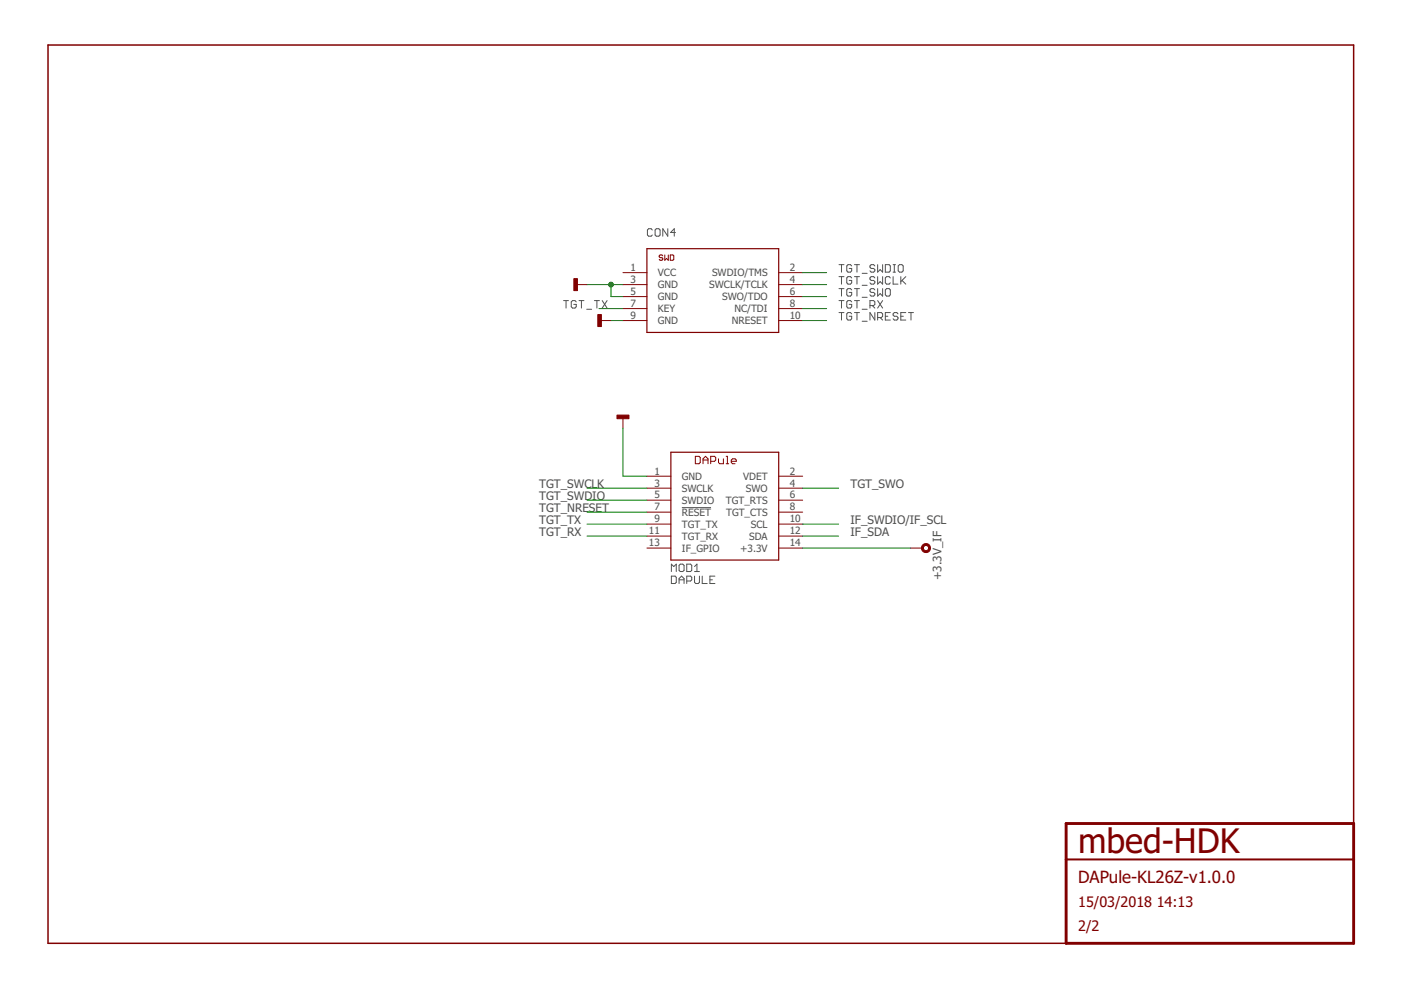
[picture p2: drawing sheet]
<svg xmlns="http://www.w3.org/2000/svg" width="297mm" height="210mm" viewBox="0 0 297 210" stroke-linecap="round" stroke-linejoin="round" font-family="sans-serif">
<g fill="none" stroke="#505050" stroke-width=".21">
<path d="M138.3 48.8l-.3-.3h-.5l-.2 .3v1l.2 .3h.5l.3-.3M139.1 48.5h.6l.3 .3v1l-.3 .3h-.6l-.2-.3v-1zM141.6 48.5v1.6l-1.1-1.6v1.6M143.2 49.3h-1l.8-.8v1.6M177.9 58.7h1M177.9 56.1h1M178.4 56.1v1.6M178.4 58.7v1.5M180.6 58.9l-.3-.2h-.5l-.3 .2v1.1l.3 .2h.5l.3-.2v-.5h-.6M180.6 56.4l-.3-.3h-.5l-.3 .3v1l.3 .3h.5l.3-.3v-.5h-.6M181.2 58.7h1M181.2 56.1h1"/>
<path d="M181.7 56.1v1.6M181.7 58.7v1.5M182.8 58h1.1M185.5 58.9l-.3-.2h-.5l-.3 .2v.3l.3 .3h.5l.3 .2v.3l-.3 .2h-.5l-.3-.2M185.5 56.4l-.3-.3h-.5l-.3 .3v.2l.3 .3h.5l.3 .3v.2l-.3 .3h-.5l-.3-.3M186.1 56.1v1.6l.5-.5 .5 .5v-1.6M186.1 58.7v1.5l.5-.5 .5 .5v-1.5M187.7 56.1h.8l.3 .3v1l-.3 .3h-.8zM188.8 58.9l-.3-.2h-.5l-.3 .2v1.1l.3 .2h.5l.3-.2M189.4 58.7v1.5h1M189.4 56.1h.5M189.4 57.7h.5"/>
<path d="M189.6 56.1v1.6M190.7 56.1h.5l.3 .3v1l-.3 .3h-.5l-.3-.3v-1zM191 58.7v1.5M191.2 59.5l.8 .7M192 58.7l-1 1M119.5 63.7h1M120 63.7v1.6M122.2 64l-.3-.3h-.5l-.3 .3v1l.3 .3h.5l.3-.3v-.5h-.6M122.8 63.7h1M123.3 63.7v1.6M124.4 65.6h1M126 63.7h1.1"/>
<path d="M126.6 63.7v1.6M127.7 63.7l1 1.6M128.7 63.7l-1 1.6M177.9 66.3h1M177.9 63.7h1M177.9 61.2h1M178.4 61.2v1.6M178.4 63.7v1.6M178.4 66.3v1.6M180.6 61.5l-.3-.3h-.5l-.3 .3v1l.3 .3h.5l.3-.3v-.5h-.6M180.6 64l-.3-.3h-.5l-.3 .3v1l.3 .3h.5l.3-.3v-.5h-.6M180.6 66.5l-.3-.2h-.5l-.3 .2v1.1l.3 .3h.5l.3-.3v-.5h-.6"/>
<path d="M181.2 66.3h1M181.2 63.7h1M181.2 61.2h1M181.7 61.2v1.6M181.7 63.7v1.6M181.7 66.3v1.6M182.8 60.5h1.1M182.8 68.1h1.1M182.8 65.6h1.1M182.8 63h1.1M184.4 64.8h.8l.3-.3v-.5l-.3-.3h-.8v1.6M185 64.8l.5 .5"/>
<path d="M185.5 61.5l-.3-.3h-.5l-.3 .3v.2l.3 .3h.5l.3 .3v.2l-.3 .3h-.5l-.3-.3M185.5 66.3v1.6l-1.1-1.6v1.6M186.1 61.2v1.6l.5-.5 .5 .5v-1.6M186.1 67.3h.8l.2-.2v-.6l-.2-.2h-.8v1.6M186.1 63.7l1 1.6M186.6 67.3l.5 .6M187.1 63.7l-1 1.6M187.7 67.1h.5M188 61.2h.5l.3 .3v1l-.3 .3h-.5l-.3-.3v-1zM188.8 66.3h-1.1v1.6h1.1M190.4 66.5l-.3-.2h-.5l-.2 .2v.3l.2 .3h.5l.3 .2v.3l-.3 .3h-.5l-.2-.3M191 67.1h.5"/>
<path d="M192 66.3h-1v1.6h1M192.6 66.3h1.1M193.1 66.3v1.6M144.2 119.6h.6l.2 .3v1l-.2 .3h-.6l-.2-.3v-1zM144.6 107.6h6.1M145.6 119.6h.8l.3 .3v1l-.3 .3h-.8zM142.3 121.2v-1.6l.6 .5 .5-.5v1.6M142.3 122.2h.8l.3 .2v1.1l-.3 .2h-.8zM144 123.7v-1l.5-.5 .5 .5v1M144 122.9h1M145.6 123.2h.8l.3-.3v-.5l-.3-.2h-.8v1.5M147.3 122.2v1.3l.2 .2h.5l.3-.2v-1.3"/>
<path d="M147.3 121.2h1M147.3 120.1l.5-.5v1.6M148.9 122.2v1.5h1M150.5 122.9h.5M151.6 122.2h-1.1v1.5h1.1"/>
</g>
<path d="M287 174.6v-165.1h-276.8v190.5h215.8" fill="none" stroke="#800000" stroke-width=".32"/>
<path d="M226 174.6h61v25.4h-61z" fill="none" stroke="#800000" stroke-width=".61"/>
<path d="M226 182.2h61" fill="none" stroke="#800000" stroke-width=".42"/>
<g fill="#800000" stroke="#800000" stroke-width=".21">
<path d="M130.8 88h2.5v.8h-2.5z"/>
<path d="M126.7 66.7h.8v2.5h-.8z"/>
<path d="M121.7 59.1h.7v2.5h-.7z"/>
</g>
<g fill="none" stroke="#800000" stroke-width=".21">
<path d="M132.1 57.8h5.1M140.5 54.3l-.2-.2h-.3l-.2 .3 .2 .2h.3l.2 .4-.2 .2h-.3l-.2-.2M140.9 54.1v1.1l.4-.4 .4 .4v-1.1M142.1 54.1h.6l.2 .2v.7l-.2 .2h-.6zM165.1 57.8h5.1M121.9 60.3h2.6M127 68h2.5M132.1 60.3h5.1M132.1 62.9h5.1M132.1 65.4h5.1M132.1 68h5.1M165.1 60.3h5.1"/>
<path d="M165.1 62.9h5.1M165.1 65.4h5.1M165.1 68h5.1M132.1 88.3v2.5M147.4 96.8h.8l.3 .2v1.1l-.3 .2h-.8zM149.1 98.3v-1l.5-.5 .5 .5v1M149.1 97.5h1M150.7 97.8h.8l.2-.3v-.5l-.2-.2h-.8v1.5M152.3 97.3v.8l.3 .2h.8v-1M154 98.3h.5M154 96.8h.2v1.5M155 97.8h1.1v-.3l-.2-.2h-.6l-.3 .2v.6l.3 .2h.6"/>
<path d="M137.2 101h5M137.2 103.5h5M137.2 106h5M137.2 108.6h5M137.2 111.1h5M137.2 113.7h5M137.2 116.2h5M165.1 101h5.1M165.1 103.5h5.1M165.1 106h5.1M165.1 108.6h5.1M165.1 111.1h5.1"/>
<path d="M165.1 113.7h5.1M165.1 116.2h5.1M193 116.2h2.6"/>
</g>
<path d="M137.2 52.7h27.9v17.8h-27.9zM142.2 95.9h22.9v22.8h-22.9z" fill="none" stroke="#800000" stroke-width=".25"/>
<path d="M195.6 115.6a.96 .96 0 0 1 1.5 0 .96 .96 0 0 1-.5 1.5 .96 .96 0 0 1-1.2-.9h.4a.56 .56 0 0 1 .8-.5 .56 .56 0 0 1 .1 1 .56 .56 0 0 1-.9-.3v-.2h-.4z" fill-rule="evenodd" fill="#800000" stroke="#800000" stroke-width=".21"/>
<g fill="none" stroke="#008000" stroke-width=".21">
<path d="M170.2 57.8h5.1M124.5 60.3h7.6M127 65.4h5.1M129.5 68h2.6M129.5 60.3v2.6h2.6M170.2 60.3h5.1M170.2 68h5.1M170.2 65.4h5.1M170.2 62.9h5.1M132.1 90.8v10.2h5.1M124.5 103.5h12.7M124.5 106h12.7"/>
<path d="M124.5 108.6h12.7M124.5 111.1h12.7M124.5 113.7h12.7M170.2 103.5h7.6M170.2 111.1h7.6M170.2 113.7h7.6M170.2 116.2h22.8"/>
</g>
<circle cx="129.5" cy="60.3" r=".51" fill="#008000" stroke="#008000" stroke-width=".21"/>
<text font-size="7.2" fill="#800000" x="228.6" y="181">mbed-HDK</text>
<text font-size="3.6" fill="#800000" x="228.6" y="187.3">DAPule-KL26Z-v1.0.0</text>
<g font-size="3.1" fill="#800000">
<text x="228.6" y="192.4">15/03/2018</text>
<text x="228.6" y="197.5">2/2</text>
<text x="245.2" y="192.4">14:13</text>
</g>
<g font-size="2.5" fill="#505050">
<text x="114.3" y="103.5">TGT_SWCLK</text>
<text x="114.3" y="106">TGT_SWDIO</text>
<text x="180.3" y="103.5">TGT_SWO</text>
<text x="114.3" y="108.6">TGT_NRESET</text>
<text x="114.3" y="111.1">TGT_TX</text>
<text x="114.3" y="113.7">TGT_RX</text>
<text x="180.3" y="113.7">IF_SDA</text>
<text x="180.3" y="111.1">IF_SWDIO/IF_SCL</text>
<text x="199.6" y="123" transform="rotate(-90 199.6 123)">+3.3V_IF</text>
</g>
<g font-size="2.1" fill="#505050">
<text x="133.7" y="57.4">1</text>
<text x="133.7" y="60">3</text>
<text x="139.5" y="58.6">VCC</text>
<text x="151" y="58.6">SWDIO/TMS</text>
<text x="167.4" y="57.4">2</text>
<text x="167.4" y="60">4</text>
<text x="133.7" y="62.5">5</text>
<text x="133.7" y="65.1">7</text>
<text x="139.5" y="61.1">GND</text>
<text x="139.5" y="63.6">GND</text>
<text x="150.4" y="61.1">SWCLK/TCLK</text>
<text x="153.1" y="63.6">SWO/TDO</text>
<text x="167.4" y="62.5">6</text>
<text x="167.4" y="65.1">8</text>
<text x="133.7" y="67.6">9</text>
<text x="139.5" y="66.2">KEY</text>
<text x="139.5" y="68.7">GND</text>
<text x="155.2" y="68.7">NRESET</text>
<text x="155.7" y="66.2">NC/TDI</text>
<text x="167.4" y="67.6">10</text>
<text x="138.7" y="100.6">1</text>
<text x="144.6" y="101.7">GND</text>
<text x="157.6" y="101.7">VDET</text>
<text x="167.4" y="100.6">2</text>
<text x="138.7" y="103.2">3</text>
<text x="138.7" y="105.7">5</text>
<text x="144.6" y="104.3">SWCLK</text>
<text x="144.6" y="106.8">SWDIO</text>
<text x="153.9" y="106.8">TGT_RTS</text>
<text x="158.1" y="104.3">SWO</text>
<text x="167.4" y="105.7">6</text>
<text x="167.4" y="103.2">4</text>
<text x="137.6" y="113.3">11</text>
<text x="138.7" y="108.2">7</text>
<text x="138.7" y="110.8">9</text>
<text x="144.6" y="109.3">RESET</text>
<text x="144.6" y="111.9">TGT_TX</text>
<text x="154" y="109.3">TGT_CTS</text>
<text x="159.2" y="111.9">SCL</text>
<text x="167.4" y="113.3">12</text>
<text x="167.4" y="110.8">10</text>
<text x="167.4" y="108.2">8</text>
<text x="137.6" y="115.8">13</text>
<text x="144.6" y="114.4">TGT_RX</text>
<text x="144.6" y="117">IF_GPIO</text>
<text x="157" y="117">+3.3V</text>
<text x="158.8" y="114.4">SDA</text>
<text x="167.4" y="115.8">14</text>
</g>
</svg>
